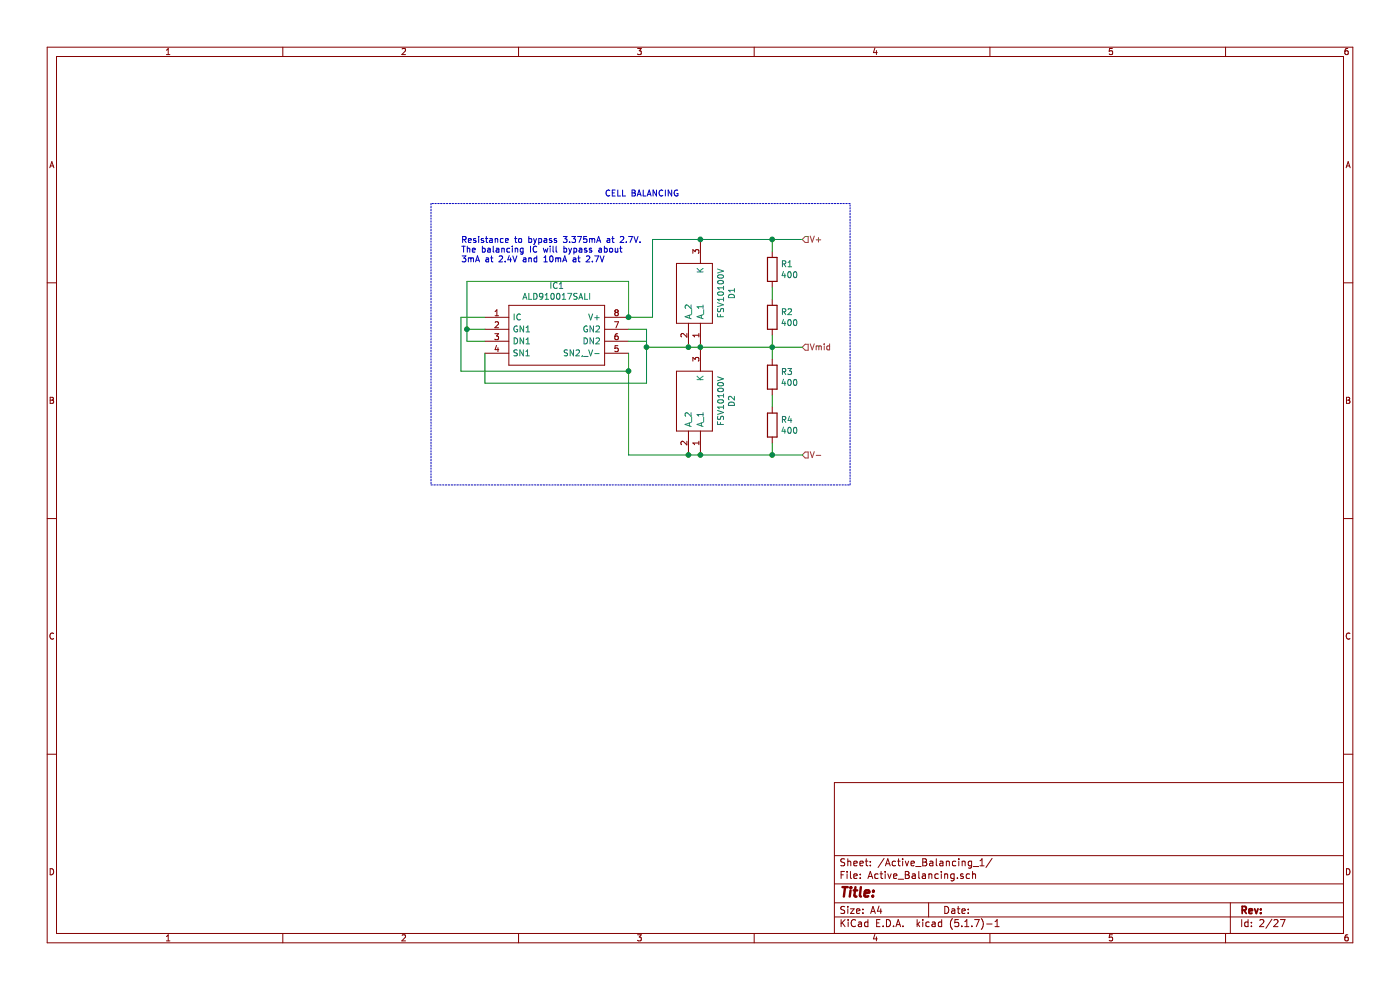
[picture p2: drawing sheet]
EESchema Schematic File Version 4
EELAYER 30 0
EELAYER END
$Descr A4 11693 8268
encoding utf-8
Sheet 4 27
Title ""
Date ""
Rev ""
Comp ""
Comment1 ""
Comment2 ""
Comment3 ""
Comment4 ""
$EndDescr
$Comp
L SamacSys_Parts:ALD910021SALI IC1
U 1 1
P 4050 2650
AR Path="/60127F14/601286E7" Ref="IC1"  Part="1" 
AR Path="/60183D66/601286E7" Ref="IC2"  Part="1" 
AR Path="/6018A3E7/601286E7" Ref="IC3"  Part="1" 
AR Path="/601A399E/601286E7" Ref="IC?"  Part="1" 
AR Path="/601A4E12/601286E7" Ref="IC?"  Part="1" 
AR Path="/601A6526/601286E7" Ref="IC?"  Part="1" 
AR Path="/601ACA25/601286E7" Ref="IC4"  Part="1" 
AR Path="/601B19F6/601286E7" Ref="IC5"  Part="1" 
AR Path="/601B304B/601286E7" Ref="IC6"  Part="1" 
F 0 "IC3" H 4650 2915 50  0000 C CNN
F 1 "ALD910017SALI" H 4650 2824 50  0000 C CNN
F 2 "SamacSys_Parts:SOIC127P600X175-8N" H 5100 2750 50  0001 L CNN
F 3 "https://no.mouser.com/datasheet/2/8/ALD810017-464290.pdf" H 5100 2650 50  0001 L CNN
F 4 "MOSFET Dual SAB MOSFET ARRAY VT=1.70V" H 5100 2550 50  0001 L CNN "Description"
F 5 "1.75" H 5100 2450 50  0001 L CNN "Height"
F 6 "Advanced Linear Devices Inc." H 5100 2350 50  0001 L CNN "Manufacturer_Name"
F 7 "ALD910017SALI" H 5100 2250 50  0001 L CNN "Manufacturer_Part_Number"
F 8 "585-ALD910017SALI" H 5100 2150 50  0001 L CNN "Mouser Part Number"
F 9 "https://no.mouser.com/ProductDetail/Advanced-Linear-Devices/ALD910017SALI?qs=8qknGW3gdyEh4xI%2FfTwrJg%3D%3D" H 5100 2050 50  0001 L CNN "Mouser Price/Stock"
F 10 "" H 5100 1950 50  0001 L CNN "Arrow Part Number"
F 11 "" H 5100 1850 50  0001 L CNN "Arrow Price/Stock"
	1    4050 2650
	1    0    0    -1  
$EndComp
Wire Wire Line
	4050 2750 3900 2750
Wire Wire Line
	3900 2750 3900 2850
Wire Wire Line
	3900 2850 4050 2850
Wire Wire Line
	5250 2650 5250 2350
Wire Wire Line
	5250 2350 3900 2350
Wire Wire Line
	3900 2350 3900 2750
Connection ~ 3900 2750
Wire Wire Line
	4050 2950 4050 3200
Wire Wire Line
	4050 3200 5400 3200
Wire Wire Line
	5400 2850 5250 2850
Wire Wire Line
	5250 3100 3850 3100
Wire Wire Line
	3850 3100 3850 2650
Wire Wire Line
	3850 2650 4050 2650
Wire Wire Line
	5250 2750 5400 2750
Wire Wire Line
	5400 2750 5400 2850
Wire Wire Line
	5400 2850 5400 2900
$Comp
L SamacSys_Parts:FSV10100V D2
U 1 1
P 5850 2900
AR Path="/60127F14/6012F617" Ref="D2"  Part="1" 
AR Path="/60183D66/6012F617" Ref="D4"  Part="1" 
AR Path="/6018A3E7/6012F617" Ref="D6"  Part="1" 
AR Path="/601A399E/6012F617" Ref="D?"  Part="1" 
AR Path="/601A4E12/6012F617" Ref="D?"  Part="1" 
AR Path="/601A6526/6012F617" Ref="D?"  Part="1" 
AR Path="/601ACA25/6012F617" Ref="D8"  Part="1" 
AR Path="/601B19F6/6012F617" Ref="D10"  Part="1" 
AR Path="/601B304B/6012F617" Ref="D12"  Part="1" 
F 0 "D6" H 6300 3165 50  0000 C CNN
F 1 "FSV10100V" H 6300 3074 50  0000 C CNN
F 2 "SamacSys_Parts:FSV20100V" H 6600 3000 50  0001 L CNN
F 3 "https://www.onsemi.com/pub/Collateral/FSV10100V-D.PDF" H 6600 2900 50  0001 L CNN
F 4 "ON SEMICONDUCTOR - FSV10100V - SCHOTTKY RECT, AEC-Q101, 100V, TO-277" H 6600 2800 50  0001 L CNN "Description"
F 5 "1.2" H 6600 2700 50  0001 L CNN "Height"
F 6 "ON Semiconductor" H 6600 2600 50  0001 L CNN "Manufacturer_Name"
F 7 "FSV10100V" H 6600 2500 50  0001 L CNN "Manufacturer_Part_Number"
F 8 "512-FSV10100V" H 6600 2400 50  0001 L CNN "Mouser Part Number"
F 9 "https://www.mouser.co.uk/ProductDetail/ON-Semiconductor-Fairchild/FSV10100V/?qs=8Nc07tNByyE3el5WRgp%252BmQ%3D%3D" H 6600 2300 50  0001 L CNN "Mouser Price/Stock"
F 10 "FSV10100V" H 6600 2200 50  0001 L CNN "Arrow Part Number"
F 11 "https://www.arrow.com/en/products/fsv10100v/on-semiconductor" H 6600 2100 50  0001 L CNN "Arrow Price/Stock"
	1    5850 2900
	0    1    1    0   
$EndComp
Connection ~ 5850 2900
Wire Wire Line
	5450 2000 5450 2650
Wire Wire Line
	5450 2650 5250 2650
Connection ~ 5250 2650
Connection ~ 5400 2900
Wire Wire Line
	5400 2900 5400 3200
Wire Wire Line
	5850 3800 5750 3800
Wire Wire Line
	5750 3800 5250 3800
Connection ~ 5750 3800
Wire Wire Line
	5250 2950 5250 3100
Connection ~ 5250 3100
Wire Wire Line
	5250 3100 5250 3800
Connection ~ 5750 2900
Wire Wire Line
	5750 2900 5400 2900
Wire Wire Line
	5850 2000 5450 2000
Text HLabel 6700 2000 2    50   Input ~ 0
V+
Text HLabel 6700 2900 2    50   Input ~ 0
Vmid
Text HLabel 6700 3800 2    50   Input ~ 0
V-
Wire Wire Line
	5750 2900 5850 2900
Connection ~ 5850 2000
Connection ~ 5850 3800
Text Notes 3850 2200 0    50   ~ 0
Resistance to bypass 3.375mA at 2.7V. \nThe balancing IC will bypass about \n3mA at 2.4V and 10mA at 2.7V
Wire Wire Line
	5850 2000 6450 2000
Wire Wire Line
	5850 2900 6450 2900
Wire Wire Line
	5850 3800 6450 3800
$Comp
L Device:R R?
U 1 1
P 6450 2250
AR Path="/601950CF/6051A426" Ref="R?"  Part="1" 
AR Path="/60127F14/6051A426" Ref="R1"  Part="1" 
AR Path="/60183D66/6051A426" Ref="R5"  Part="1" 
AR Path="/6018A3E7/6051A426" Ref="R9"  Part="1" 
AR Path="/601ACA25/6051A426" Ref="R13"  Part="1" 
AR Path="/601B19F6/6051A426" Ref="R17"  Part="1" 
AR Path="/601B304B/6051A426" Ref="R21"  Part="1" 
F 0 "R9" H 6520 2296 50  0000 L CNN
F 1 "400" H 6520 2205 50  0000 L CNN
F 2 "Resistor_SMD:R_1206_3216Metric_Pad1.30x1.75mm_HandSolder" V 6380 2250 50  0001 C CNN
F 3 "~" H 6450 2250 50  0001 C CNN
F 4 "660-RN732BTTD4000B25" H 6450 2250 50  0001 C CNN "Mouser Part Number"
F 5 "https://no.mouser.com/ProductDetail/KOA-Speer/RN732BTTD4000B25?qs=sGAEpiMZZMvdGkrng054tzPYU%252Blienw%2FxC8II8ptRR0%3D" H 6450 2250 50  0001 C CNN "Mouser Price/Stock"
	1    6450 2250
	1    0    0    -1  
$EndComp
$Comp
L Device:R R?
U 1 1
P 6450 2650
AR Path="/601950CF/6051A8EE" Ref="R?"  Part="1" 
AR Path="/60127F14/6051A8EE" Ref="R2"  Part="1" 
AR Path="/60183D66/6051A8EE" Ref="R6"  Part="1" 
AR Path="/6018A3E7/6051A8EE" Ref="R10"  Part="1" 
AR Path="/601ACA25/6051A8EE" Ref="R14"  Part="1" 
AR Path="/601B19F6/6051A8EE" Ref="R18"  Part="1" 
AR Path="/601B304B/6051A8EE" Ref="R22"  Part="1" 
F 0 "R10" H 6520 2696 50  0000 L CNN
F 1 "400" H 6520 2605 50  0000 L CNN
F 2 "Resistor_SMD:R_1206_3216Metric_Pad1.30x1.75mm_HandSolder" V 6380 2650 50  0001 C CNN
F 3 "~" H 6450 2650 50  0001 C CNN
F 4 "660-RN732BTTD4000B25" H 6450 2650 50  0001 C CNN "Mouser Part Number"
F 5 "https://no.mouser.com/ProductDetail/KOA-Speer/RN732BTTD4000B25?qs=sGAEpiMZZMvdGkrng054tzPYU%252Blienw%2FxC8II8ptRR0%3D" H 6450 2650 50  0001 C CNN "Mouser Price/Stock"
	1    6450 2650
	1    0    0    -1  
$EndComp
Wire Wire Line
	6450 2000 6450 2100
Connection ~ 6450 2000
Wire Wire Line
	6450 2000 6700 2000
Wire Wire Line
	6450 2400 6450 2500
Wire Wire Line
	6450 2800 6450 2900
Connection ~ 6450 2900
Wire Wire Line
	6450 2900 6700 2900
$Comp
L Device:R R?
U 1 1
P 6450 3150
AR Path="/601950CF/6051C010" Ref="R?"  Part="1" 
AR Path="/60127F14/6051C010" Ref="R3"  Part="1" 
AR Path="/60183D66/6051C010" Ref="R7"  Part="1" 
AR Path="/6018A3E7/6051C010" Ref="R11"  Part="1" 
AR Path="/601ACA25/6051C010" Ref="R15"  Part="1" 
AR Path="/601B19F6/6051C010" Ref="R19"  Part="1" 
AR Path="/601B304B/6051C010" Ref="R23"  Part="1" 
F 0 "R11" H 6520 3196 50  0000 L CNN
F 1 "400" H 6520 3105 50  0000 L CNN
F 2 "Resistor_SMD:R_1206_3216Metric_Pad1.30x1.75mm_HandSolder" V 6380 3150 50  0001 C CNN
F 3 "~" H 6450 3150 50  0001 C CNN
F 4 "660-RN732BTTD4000B25" H 6450 3150 50  0001 C CNN "Mouser Part Number"
F 5 "https://no.mouser.com/ProductDetail/KOA-Speer/RN732BTTD4000B25?qs=sGAEpiMZZMvdGkrng054tzPYU%252Blienw%2FxC8II8ptRR0%3D" H 6450 3150 50  0001 C CNN "Mouser Price/Stock"
	1    6450 3150
	1    0    0    -1  
$EndComp
$Comp
L Device:R R?
U 1 1
P 6450 3550
AR Path="/601950CF/6051C018" Ref="R?"  Part="1" 
AR Path="/60127F14/6051C018" Ref="R4"  Part="1" 
AR Path="/60183D66/6051C018" Ref="R8"  Part="1" 
AR Path="/6018A3E7/6051C018" Ref="R12"  Part="1" 
AR Path="/601ACA25/6051C018" Ref="R16"  Part="1" 
AR Path="/601B19F6/6051C018" Ref="R20"  Part="1" 
AR Path="/601B304B/6051C018" Ref="R24"  Part="1" 
F 0 "R12" H 6520 3596 50  0000 L CNN
F 1 "400" H 6520 3505 50  0000 L CNN
F 2 "Resistor_SMD:R_1206_3216Metric_Pad1.30x1.75mm_HandSolder" V 6380 3550 50  0001 C CNN
F 3 "~" H 6450 3550 50  0001 C CNN
F 4 "660-RN732BTTD4000B25" H 6450 3550 50  0001 C CNN "Mouser Part Number"
F 5 "https://no.mouser.com/ProductDetail/KOA-Speer/RN732BTTD4000B25?qs=sGAEpiMZZMvdGkrng054tzPYU%252Blienw%2FxC8II8ptRR0%3D" H 6450 3550 50  0001 C CNN "Mouser Price/Stock"
	1    6450 3550
	1    0    0    -1  
$EndComp
Wire Wire Line
	6450 2900 6450 3000
Wire Wire Line
	6450 3300 6450 3400
Wire Wire Line
	6450 3700 6450 3800
Connection ~ 6450 3800
Wire Wire Line
	6450 3800 6700 3800
Wire Notes Line
	3600 1700 3600 4050
Wire Notes Line
	3600 4050 7100 4050
Wire Notes Line
	7100 4050 7100 1700
Wire Notes Line
	7100 1700 3600 1700
Text Notes 5050 1650 0    50   ~ 0
CELL BALANCING
$Comp
L SamacSys_Parts:FSV10100V D1
U 1 1
P 5850 2000
AR Path="/60127F14/6012650E" Ref="D1"  Part="1" 
AR Path="/60183D66/6012650E" Ref="D3"  Part="1" 
AR Path="/6018A3E7/6012650E" Ref="D5"  Part="1" 
AR Path="/601A399E/6012650E" Ref="D?"  Part="1" 
AR Path="/601A4E12/6012650E" Ref="D?"  Part="1" 
AR Path="/601A6526/6012650E" Ref="D?"  Part="1" 
AR Path="/601ACA25/6012650E" Ref="D7"  Part="1" 
AR Path="/601B19F6/6012650E" Ref="D9"  Part="1" 
AR Path="/601B304B/6012650E" Ref="D11"  Part="1" 
F 0 "D5" H 6300 2265 50  0000 C CNN
F 1 "FSV10100V" H 6300 2174 50  0000 C CNN
F 2 "SamacSys_Parts:FSV20100V" H 6600 2100 50  0001 L CNN
F 3 "https://www.onsemi.com/pub/Collateral/FSV10100V-D.PDF" H 6600 2000 50  0001 L CNN
F 4 "ON SEMICONDUCTOR - FSV10100V - SCHOTTKY RECT, AEC-Q101, 100V, TO-277" H 6600 1900 50  0001 L CNN "Description"
F 5 "1.2" H 6600 1800 50  0001 L CNN "Height"
F 6 "ON Semiconductor" H 6600 1700 50  0001 L CNN "Manufacturer_Name"
F 7 "FSV10100V" H 6600 1600 50  0001 L CNN "Manufacturer_Part_Number"
F 8 "512-FSV10100V" H 6600 1500 50  0001 L CNN "Mouser Part Number"
F 9 "https://www.mouser.co.uk/ProductDetail/ON-Semiconductor-Fairchild/FSV10100V/?qs=8Nc07tNByyE3el5WRgp%252BmQ%3D%3D" H 6600 1400 50  0001 L CNN "Mouser Price/Stock"
F 10 "FSV10100V" H 6600 1300 50  0001 L CNN "Arrow Part Number"
F 11 "https://www.arrow.com/en/products/fsv10100v/on-semiconductor" H 6600 1200 50  0001 L CNN "Arrow Price/Stock"
	1    5850 2000
	0    1    1    0   
$EndComp
Wire Notes Line
	5500 2500 5500 1950
Wire Notes Line
	5500 1950 6150 1950
Wire Notes Line
	6150 1950 6150 3950
Wire Notes Line
	6150 3950 5350 3950
Wire Notes Line
	5350 3950 5350 3300
Wire Notes Line
	5350 3300 4000 3300
Wire Notes Line
	4000 3300 4000 2500
Wire Notes Line
	4000 2500 5500 2500
Text Notes 4300 3450 0    50   ~ 0
Removed from prototype
Text Notes 6700 2450 0    50   ~ 0
160ohm
Text Notes 6700 3400 0    50   ~ 0
160ohm
$EndSCHEMATC
